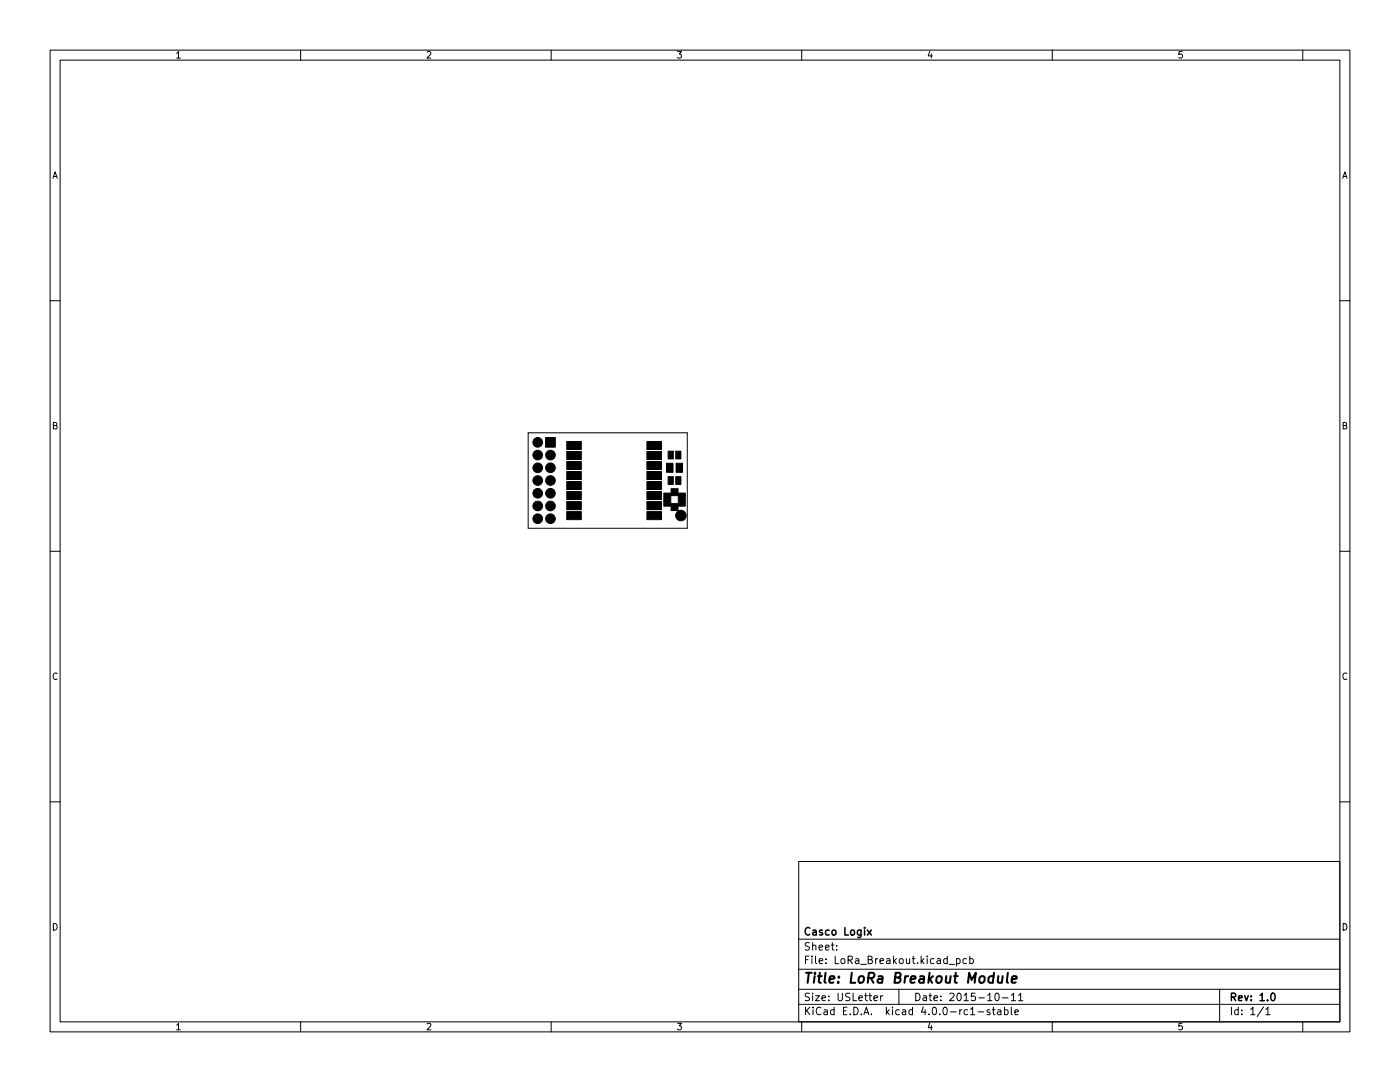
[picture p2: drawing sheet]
<svg xmlns="http://www.w3.org/2000/svg" width="279mm" height="216mm" viewBox="0 0 279 216" stroke-linecap="round" stroke-linejoin="round" font-family="sans-serif">
<g fill="none" stroke="#000" stroke-width=".2">
<path d="M10 10h259.4v195.9h-259.4zM12 12h255.4v191.9h-255.4zM60 10v2M110 10v2M160 10v2M210 10v2M260 10v2M10 60h2M267.4 60h2M105.4 86.4h31.8v19h-31.8zM10 110h2M267.4 110h2"/>
<path d="M10 160h2M267.4 160h2M159.4 171.9h108v32h-108zM159.4 197.4h108M159.4 193.4h108M159.4 187.4h108M167 189.4v.2M167 188.7v.1M174.4 199.2l.7-.2-.1-.3h-.4l-.2 .2 .1 .7h.5M175.8 198.7v1M176.2 198.7l-.4 .3M179.4 197.4v3"/>
<path d="M189.4 192.4h1.1M190.9 191.4l.4-.1 .3 .3-.1 .6h-.6M190.9 191.3v1.5M192.9 191.4l-.4-.1-.3 .3 .1 .6h.6M193.5 191.4l.5-.1 .3 .3-.2 .6h-.6M193.5 190.8v1.5M198.8 198.2h.1a.8 .8 0 0 1 .5 .7 .8 .8 0 0 1-.5 .8 1 1 0 0 1-.1-1.5zM200 199.1h1.2M201.8 198.6l.5-.4v1.5M201.8 199.7h.9M203.3 198.6l.4-.4v1.5M203.3 199.7h.8"/>
<path d="M243.4 197.4v6.5M60 203.9v2M110 203.9v2M159.4 200.4h108M160 203.9v2M193.7 202.5h.8M195.2 201.9h1.1M197.5 201.5h-.3l-.2 .2v.2l.5 .1v.4h-.5M198 201.5h.6M198.3 201v1.3l.3 .2M199.1 201.5h.6l.1 1M199.8 201.8l-.5 .1-.3 .2 .3 .4 .5-.1"/>
<path d="M200.5 201.5h.4l.3 .3-.2 .6h-.5M200.5 201v1.5M201.8 201v1.3l.2 .2M202.5 202l.8-.2-.1-.3h-.4l-.3 .2 .1 .7h.6M210 203.9v2M252.2 200.9l-1.3 1.9M252.6 201.4l.4-.4v1.5M252.6 202.5h.9M260 203.9v2"/>
</g>
<path d="M173.1 185.6l.8 1M173.9 185.6l-.8 1M253.8 198.2h.2a.8 .8 0 0 1 .5 .7 .8 .8 0 0 1-.5 .8 1 1 0 0 1-.2-1.5z" fill="none" stroke="#000" stroke-width=".3"/>
<path d="M199.2 194.8v1.2a.57 .57 0 0 0 .8-.1M200.1 194.8l-.2 1.3M201.1 194.1l-.2 1.7 .3 .3M201.9 195.4l1-.2v-.3h-.8l-.2 .9 .2 .3 .6-.1" fill="none" stroke="#000" stroke-width=".4"/>
<g fill="#000" stroke="#000" stroke-width=".2">
<path d="M108.9 87.3h1.9v1.9h-1.9zM113.1 88.1h2.9v1.6h-2.9zM113.1 90.1h2.9v1.6h-2.9zM113.1 92.1h2.9v1.6h-2.9zM113.1 94.1h2.9v1.6h-2.9zM113.1 96.1h2.9v1.6h-2.9zM113.1 98.1h2.9v1.6h-2.9zM129.1 98.1h2.9v1.6h-2.9zM129.1 96.1h2.9v1.6h-2.9zM129.1 94.1h2.9v1.6h-2.9zM129.1 92.1h2.9v1.6h-2.9zM129.1 90.1h2.9v1.6h-2.9z"/>
<path d="M129.1 88.1h2.9v1.6h-2.9zM133 92.4h1.3v1.8h-1.3zM133.3 95.1h1.1v1.6h-1.1zM133.3 90h1.1v1.6h-1.1zM133.9 97.5h1.4v1.4h-1.4zM134.9 95.1h1v1.6h-1zM134.9 90h1v1.6h-1zM134.9 92.4h1.3v1.8h-1.3zM113.1 100.1h2.9v1.6h-2.9zM113.1 102.1h2.9v1.6h-2.9zM129.1 102.1h2.9v1.6h-2.9zM129.1 100.1h2.9v1.6h-2.9z"/>
<path d="M132.5 98.4h1.4v2.6h-1.4zM133.9 100.5h1.4v1.4h-1.4zM135.4 98.4h1.4v2.6h-1.4z"/>
<circle cx="107.3" cy="90.8" r=".96"/>
<circle cx="107.3" cy="93.3" r=".96"/>
<circle cx="107.3" cy="88.3" r=".96"/>
<circle cx="107.3" cy="95.9" r=".96"/>
<circle cx="107.3" cy="98.4" r=".96"/>
<circle cx="109.9" cy="95.9" r=".96"/>
<circle cx="109.9" cy="90.8" r=".96"/>
<circle cx="109.9" cy="93.3" r=".96"/>
<circle cx="109.9" cy="98.4" r=".96"/>
<circle cx="107.3" cy="101" r=".96"/>
<circle cx="107.3" cy="103.5" r=".96"/>
<circle cx="109.9" cy="101" r=".96"/>
<circle cx="109.9" cy="103.5" r=".96"/>
<circle cx="135.9" cy="102.9" r="1.05"/>
</g>
<text font-size="2.8" x="160.4" y="196.2">Title: LoRa Breakout Module</text>
<g font-size="2.1">
<text x="160.4" y="189.7">Sheet:</text>
<text x="160.4" y="186.7">Casco Logix</text>
<text x="160.4" y="192.4">File: LoRa_Breakout.kicad_pcb</text>
<text x="160.4" y="202.5">KiCad E.D.A. kicad 4.0.0-rc1-stable</text>
<text x="160.4" y="199.7">Size: USLetter</text>
<text x="182.4" y="199.7">Date: 2015-10-11</text>
<text x="245.4" y="199.7">Rev: 1.0</text>
<text x="245.4" y="202.5">Id: 1/1</text>
</g>
<g font-size="1.8">
<text x="35" y="11.6">1</text>
<text x="85" y="11.6">2</text>
<text x="135" y="11.6">3</text>
<text x="185" y="11.6">4</text>
<text x="235" y="11.6">5</text>
<text x="10.3" y="35.6">A</text>
<text x="267.7" y="35.6">A</text>
<text x="10.3" y="85.7">B</text>
<text x="267.7" y="85.7">B</text>
<text x="10.3" y="135.6">C</text>
<text x="267.7" y="135.6">C</text>
<text x="10.3" y="185.7">D</text>
<text x="267.7" y="185.7">D</text>
<text x="35" y="205.6">1</text>
<text x="85" y="205.6">2</text>
<text x="135" y="205.6">3</text>
<text x="185" y="205.6">4</text>
<text x="235" y="205.6">5</text>
</g>
</svg>
